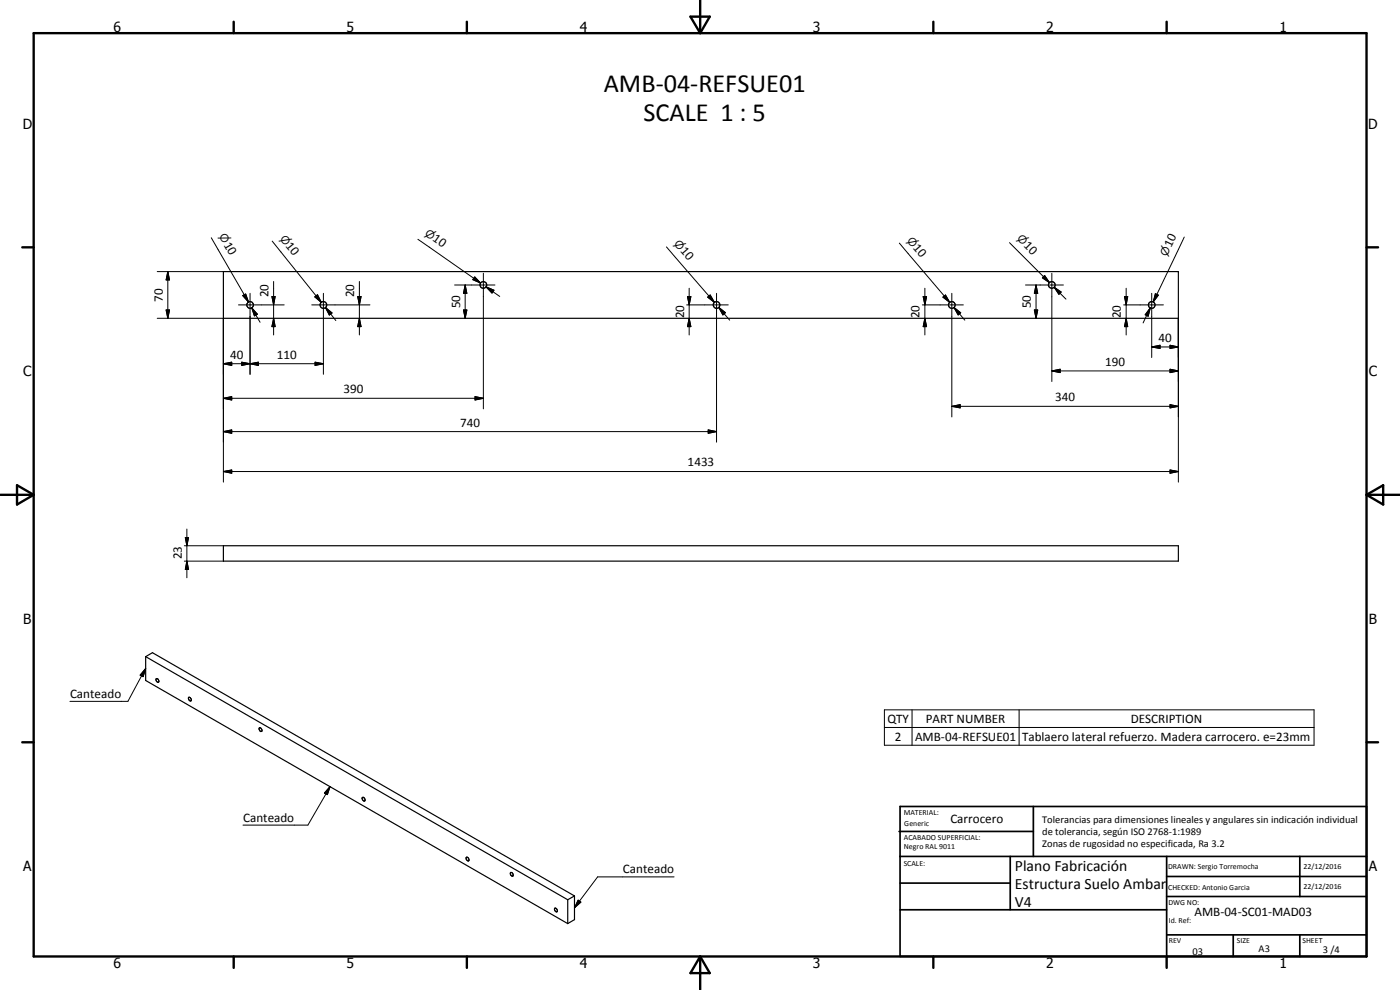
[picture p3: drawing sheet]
<svg xmlns="http://www.w3.org/2000/svg" width="420mm" height="297mm" viewBox="0 0 420 297" stroke-linecap="round" stroke-linejoin="round" font-family="sans-serif">
<g fill="none" stroke="#000" stroke-width=".35">
<path d="M67 81.5h286.6v14h-286.6zM67 163.7h286.6v4.7h-286.6zM43.7 197v7.2l126.7 72.9M43.7 197l2.1-1.2 126.6 73M43.7 197l126.7 73M46.9 203.7a.58 .58 0 0 1 .7 .3 .58 .58 0 0 1-.2 .7 .85 .85 0 0 1-.5-1zM56.6 209.3a.63 .63 0 0 1 .7 .3 .63 .63 0 0 1-.1 .7l-.5-.4zM77.9 218.4a.65 .65 0 0 1 .6 .4 .65 .65 0 0 1-.2 .7 .79 .79 0 0 1-.4-1.1zM108.7 239.3a.62 .62 0 0 1 .7 .3 .62 .62 0 0 1-.1 .8 .82 .82 0 0 1-.6-1.1zM139.9 257.3a.6 .6 0 0 1 .7 .3 .6 .6 0 0 1-.1 .7l-.5-.4zM153.2 261.8a.63 .63 0 0 1 .7 .3 .63 .63 0 0 1-.2 .8 .82 .82 0 0 1-.5-1.1zM166.4 272.6a.58 .58 0 0 1 .8 .3 .58 .58 0 0 1-.2 .7l-.4-.3z"/>
<path d="M170.4 270v7.1M172.4 268.8l-2 1.2M172.4 268.8v7.1l-2 1.2"/>
<circle cx="75.1" cy="91.5" r="1"/>
<circle cx="97.1" cy="91.5" r="1.01"/>
<circle cx="145.1" cy="85.5" r="1.02"/>
<circle cx="215.1" cy="91.5" r="1"/>
<circle cx="285.7" cy="91.5" r="1.01"/>
<circle cx="315.7" cy="85.5" r="1.01"/>
<circle cx="345.6" cy="91.5" r="1.01"/>
</g>
<g fill="none" stroke="#000" stroke-width=".71">
<path d="M10.1 9.9h400v277.1h-400zM70.1 6.5v3.4M140.1 6.5v3.4M207.2 5h5.8l-2.9 4.9zM210.1 0v9.9M280.1 6.5v3.4M350.1 6.5v3.4M6.7 74.2h3.4M410.1 74.2h3.5M.1 148.5h10M5.1 145.6l5 2.9-5 2.9zM410.1 148.5h10"/>
<path d="M410.1 148.5l5-2.9v5.8zM6.7 222.7h3.4M410.1 222.7h3.5M70.1 287v3.4M140.1 287v3.4M210.1 287v10M210.1 287l2.9 5h-5.8zM280.1 287v3.4M350.1 287v3.4"/>
</g>
<g fill="none" stroke="#000" stroke-width=".51">
<path d="M269.8 249.5h40.3M270.1 242h140v45h-140zM270.1 257h140M303.2 257v16M310.1 242v15M350.1 257v30M390.1 257v12M270.1 265h33.1M270.1 273h80M350.1 269h60M350.1 263h60M350.1 280.5h60"/>
<path d="M370.1 280.5v6.5M390.1 280.5v6.5"/>
</g>
<g fill="none" stroke="#000" stroke-width=".3">
<path d="M63.4 71.3l11.2 19.3M81.7 72.3l14.7 18.4M125.4 71.8l18.8 13.1M200 74.1l14.4 16.6M269.9 72.9l15.1 17.8M303 72.8l11.9 12M355.4 71.1l-9.3 19.5M47.2 95.5h19.8v49.2M47.2 81.5h19.8M49.9 93h1l-.5 2.5zM50.4 81.5l.5 2.5h-1zM50.4 81.5v14"/>
<path d="M71.6 91.5h13.7M72.8 88.7l.9-.5 .9 2.4zM73.3 88.5l1.3 2.1M75 88v24.3M75.6 92.4l1.6 1.9-.8 .5zM75.6 92.4l2.5 4.3M81.6 89h1l-.5 2.5zM82.1 95.5l.5 2.5h-1zM82.1 84.5v16M93.5 91.5h17.5M94.5 89.1l.8-.7 1.1 2.3zM94.9 88.8l1.5 1.9"/>
<path d="M97.1 88v24.3M97.7 92.3l1.9 1.6-.8 .6zM97.7 92.3l3.1 3.9M107.3 89h1.1l-.5 2.5zM107.9 95.5l.5 2.5h-1.1zM107.9 84.5v16M136.4 85.5h12.1M139.1 93h1l-.5 2.5zM139.6 85.5l.5 2.5h-1zM139.6 85.5v10M142.2 83.5l2 1.4M142.5 83.1l1.7 1.8-2.3-1z"/>
<path d="M145.1 82v40.7M145.9 86.1l2.3 1-.6 .8zM145.9 86.1l4.1 2.8M206.1 91.5h12.5M206.3 89h1l-.5 2.5zM206.8 95.5l.5 2.5h-1zM206.8 86.5v14M212.4 89.2l.7-.7 1.3 2.2zM212.8 88.9l1.6 1.8M215 88v44.7M215.7 92.2l2 1.6-.8 .7zM215.7 92.2l3.3 3.9"/>
<path d="M276.8 91.5h12.3M277.1 89h1l-.5 2.5zM277.6 95.5l.5 2.5h-1zM277.6 86.5v14M283 89.2l.7-.7 1.3 2.2zM283.4 88.8l1.6 1.9M285.7 88v37.1M286.3 92.2l2 1.7-.7 .6zM286.3 92.2l3.2 3.9M307.8 85.5h11.3M310.4 93h1l-.5 2.5zM310.9 85.5l.5 2.5h-1z"/>
<path d="M310.9 85.5v10M312.8 83.4l.7-.7 1.4 2.1zM313.5 82.7l1.4 2.1-2.1-1.4zM315.7 82v32.5M316.4 86.2l2.1 1.4-.7 .7zM316.4 86.2l3.5 3.5M337.2 91.5h12M337.5 89h.9l-.4 2.5zM338 95.5l.4 2.5h-.9zM338 86.5v14M345.2 92.4l-.6 2.5-.9-.5zM345.2 92.4l-2.1 4.5"/>
<path d="M345.6 88v19.3M346.7 88.1l.9 .5-1.5 2zM347.2 88.3l-1.1 2.3M353.6 95.5v49.2M67 119.5l2.5-.5v1zM67 109.1l2.5-.4v.9zM67 119.5h78.1M67 109.1h30.1M72.5 108.7l2.5 .4-2.5 .5zM75 109.1l2.5-.4v.9zM94.6 108.7l2.5 .4-2.5 .5zM142.6 119l2.5 .5-2.5 .5z"/>
<path d="M315.7 111.3l2.5-.5v1zM315.7 111.3h37.9M345.6 104.1l2.5-.5v1zM345.6 104.1h8M351.1 103.6l2.5 .5-2.5 .5zM351.1 110.8l2.5 .5-2.5 .5zM67 129.5l2.5-.5v1zM67 129.5h148M212.5 129l2.5 .5-2.5 .5zM285.7 121.9l2.5-.5v1zM285.7 121.9h67.9M351.1 121.4l2.5 .5-2.5 .5z"/>
<path d="M56.1 158.7v14.7M67 141.5l2.5-.5v1zM67 141.5h286.6M351.1 141l2.5 .5-2.5 .5zM55.3 163.7h11.7M55.3 168.4h11.7M55.6 161.3h1l-.5 2.4zM56.1 168.4l.5 2.5h-1zM43.7 200.6l-.7 2.4-.9-.4zM43.7 200.6l-5.3 9.8h-17.4M265.4 213h129v10.6h-129zM265.4 218.3h129"/>
<path d="M273.7 213v10.6M305.8 213v10.6M99 236l-.8 2.4-.8-.4zM99 236l-6.6 11.6h-19.5M173.5 270.1l.8 .6-1.9 1.7zM202.3 263.1h-22.9l-7 9.3"/>
</g>
<g fill="#000">
<path d="M49.9 93h1l-.5 2.5zM50.4 81.5l.5 2.5h-1zM72.8 88.7l.9-.5 .9 2.4zM75.6 92.4l1.6 1.9-.8 .5zM81.6 89h1l-.5 2.5zM82.1 95.5l.5 2.5h-1zM94.5 89.1l.8-.7 1.1 2.3zM97.7 92.3l1.9 1.6-.8 .6zM107.3 89h1.1l-.5 2.5zM107.9 95.5l.5 2.5h-1.1zM139.1 93h1l-.5 2.5zM139.6 85.5l.5 2.5h-1z"/>
<path d="M142.5 83.1l1.7 1.8-2.3-1zM145.9 86.1l2.3 1-.6 .8zM206.3 89h1l-.5 2.5zM206.8 95.5l.5 2.5h-1zM212.4 89.2l.7-.7 1.3 2.2zM215.7 92.2l2 1.6-.8 .7zM277.1 89h1l-.5 2.5zM277.6 95.5l.5 2.5h-1zM283 89.2l.7-.7 1.3 2.2zM286.3 92.2l2 1.7-.7 .6zM310.4 93h1l-.5 2.5zM310.9 85.5l.5 2.5h-1z"/>
<path d="M313.5 82.7l1.4 2.1-2.1-1.4zM316.4 86.2l2.1 1.4-.7 .7zM337.5 89h.9l-.4 2.5zM338 95.5l.4 2.5h-.9zM345.2 92.4l-.6 2.5-.9-.5zM346.7 88.1l.9 .5-1.5 2zM67 119.5l2.5-.5v1zM67 109.1l2.5-.4v.9zM72.5 108.7l2.5 .4-2.5 .5zM75 109.1l2.5-.4v.9zM94.6 108.7l2.5 .4-2.5 .5zM315.7 111.3l2.5-.5v1z"/>
<path d="M345.6 104.1l2.5-.5v1zM351.1 103.6l2.5 .5-2.5 .5zM351.1 110.8l2.5 .5-2.5 .5zM67 129.5l2.5-.5v1zM142.6 119l2.5 .5-2.5 .5zM212.5 129l2.5 .5-2.5 .5zM285.7 121.9l2.5-.5v1zM351.1 121.4l2.5 .5-2.5 .5zM67 141.5l2.5-.5v1zM351.1 141l2.5 .5-2.5 .5zM55.6 161.3h1l-.5 2.4zM56.1 168.4l.5 2.5h-1z"/>
<path d="M43.7 200.6l-.7 2.4-.9-.4zM99 236l-.8 2.4-.8-.4zM173.5 270.1l.8 .6-1.9 1.7z"/>
</g>
<g font-size="7.9">
<text x="181.2" y="27.5">AMB-04-REFSUE01</text>
<text x="193.2" y="36.4">SCALE 1 : 5</text>
</g>
<g font-size="4.7">
<text x="304.6" y="261.2">Plano Fabricación</text>
<text x="304.6" y="266.6">Estructura Suelo Ambar</text>
<text x="304.6" y="272">V4</text>
</g>
<g font-size="4.2">
<text x="34" y="9.6">6</text>
<text x="104" y="9.6">5</text>
<text x="174" y="9.6">4</text>
<text x="244" y="9.6">3</text>
<text x="314" y="9.6">2</text>
<text x="384" y="9.6">1</text>
<text x="6.8" y="38.7">D</text>
<text x="410.6" y="38.7">D</text>
<text x="7" y="112.9">C</text>
<text x="410.8" y="112.9">C</text>
<text x="7" y="187.1">B</text>
<text x="410.8" y="187.1">B</text>
<text x="7" y="261.4">A</text>
<text x="410.8" y="261.4">A</text>
<text x="34" y="290.4">6</text>
<text x="104" y="290.4">5</text>
<text x="174" y="290.4">4</text>
<text x="244" y="290.4">3</text>
<text x="314" y="290.4">2</text>
<text x="384" y="290.4">1</text>
</g>
<g font-size="3.9">
<text x="67.1" y="73.4" transform="rotate(60 67.1 73.4)">10</text>
<text x="85.6" y="73.8" transform="rotate(51 85.6 73.8)">10</text>
<text x="129.6" y="72.1" transform="rotate(35 129.6 72.1)">10</text>
<text x="204" y="75.4" transform="rotate(49 204 75.4)">10</text>
<text x="273.8" y="74.3" transform="rotate(50 273.8 74.3)">10</text>
<text x="307" y="73.8" transform="rotate(45 307 73.8)">10</text>
<text x="351.4" y="74.5" transform="rotate(-64 351.4 74.5)">10</text>
<text x="80.6" y="89.2" transform="rotate(-90 80.6 89.2)">20</text>
<text x="106.3" y="89.2" transform="rotate(-90 106.3 89.2)">20</text>
<text x="48.8" y="90.5" transform="rotate(-90 48.8 90.5)">70</text>
<text x="138.1" y="92.5" transform="rotate(-90 138.1 92.5)">50</text>
<text x="205.3" y="95.5" transform="rotate(-90 205.3 95.5)">20</text>
<text x="276" y="95.5" transform="rotate(-90 276 95.5)">20</text>
<text x="309.4" y="92.5" transform="rotate(-90 309.4 92.5)">50</text>
<text x="336.4" y="95.5" transform="rotate(-90 336.4 95.5)">20</text>
<text x="69.1" y="107.6">40</text>
<text x="83.1" y="107.6">110</text>
<text x="347.7" y="102.6">40</text>
<text x="331.7" y="109.8">190</text>
<text x="103.1" y="117.9">390</text>
<text x="316.7" y="120.4">340</text>
<text x="138.1" y="128">740</text>
<text x="206.4" y="140">1433</text>
<text x="54.6" y="167.8" transform="rotate(-90 54.6 167.8)">23</text>
<text x="21" y="209.4">Canteado</text>
<text x="266.3" y="216.9">QTY</text>
<text x="277.8" y="216.9">PART NUMBER</text>
<text x="339.3" y="216.9">DESCRIPTION</text>
<text x="268.6" y="222.2">2</text>
<text x="274.6" y="222.2">AMB-04-REFSUE01</text>
<text x="306.7" y="222.3">Tablaero lateral refuerzo. Madera carrocero. e=23mm</text>
<text x="73" y="246.5">Canteado</text>
<text x="285.2" y="246.9">Carrocero</text>
<text x="186.9" y="262">Canteado</text>
<text x="358.5" y="275">AMB-04-SC01-MAD03</text>
</g>
<g font-size="3.3">
<text x="65.7" y="71" transform="rotate(60 65.7 71)">n</text>
<text x="83.9" y="71.6" transform="rotate(51 83.9 71.6)">n</text>
<text x="127.3" y="70.5" transform="rotate(35 127.3 70.5)">n</text>
<text x="305" y="71.8" transform="rotate(45 305 71.8)">n</text>
<text x="202.2" y="73.3" transform="rotate(49 202.2 73.3)">n</text>
<text x="272" y="72.2" transform="rotate(50 272 72.2)">n</text>
<text x="350.2" y="77" transform="rotate(-64 350.2 77)">n</text>
</g>
<g font-size="3.1">
<text x="312.7" y="246.8">Tolerancias para dimensiones lineales y angulares sin indicación individual</text>
<text x="312.7" y="250.4">de tolerancia, según ISO 2768-1:1989</text>
<text x="312.7" y="254">Zonas de rugosidad no especificada, Ra 3.2</text>
<text x="357.9" y="286.4">03</text>
<text x="377.7" y="285.6">A3</text>
<text x="397" y="285.9">3 /4</text>
</g>
<g font-size="2.4">
<text x="271.2" y="244.4">MATERIAL:</text>
<text x="271.3" y="252">ACABADO SUPERFICIAL:</text>
<text x="271.4" y="247.9">Generic</text>
<text x="271.3" y="254.6">Negro RAL 9011</text>
<text x="271.2" y="259.7">SCALE:</text>
<text x="350.6" y="260.8">DRAWN: Sergio Torremocha</text>
<text x="391.2" y="260.6">22/12/2016</text>
<text x="350.6" y="267">CHECKED: Antonio Garcia</text>
<text x="391.2" y="266.7">22/12/2016</text>
<text x="350.6" y="271.4">DWG NO:</text>
<text x="350.8" y="276.9">Id. Ref:</text>
<text x="350.8" y="282.8">REV</text>
<text x="371.2" y="282.9">SIZE</text>
<text x="390.9" y="282.9">SHEET</text>
</g>
</svg>
